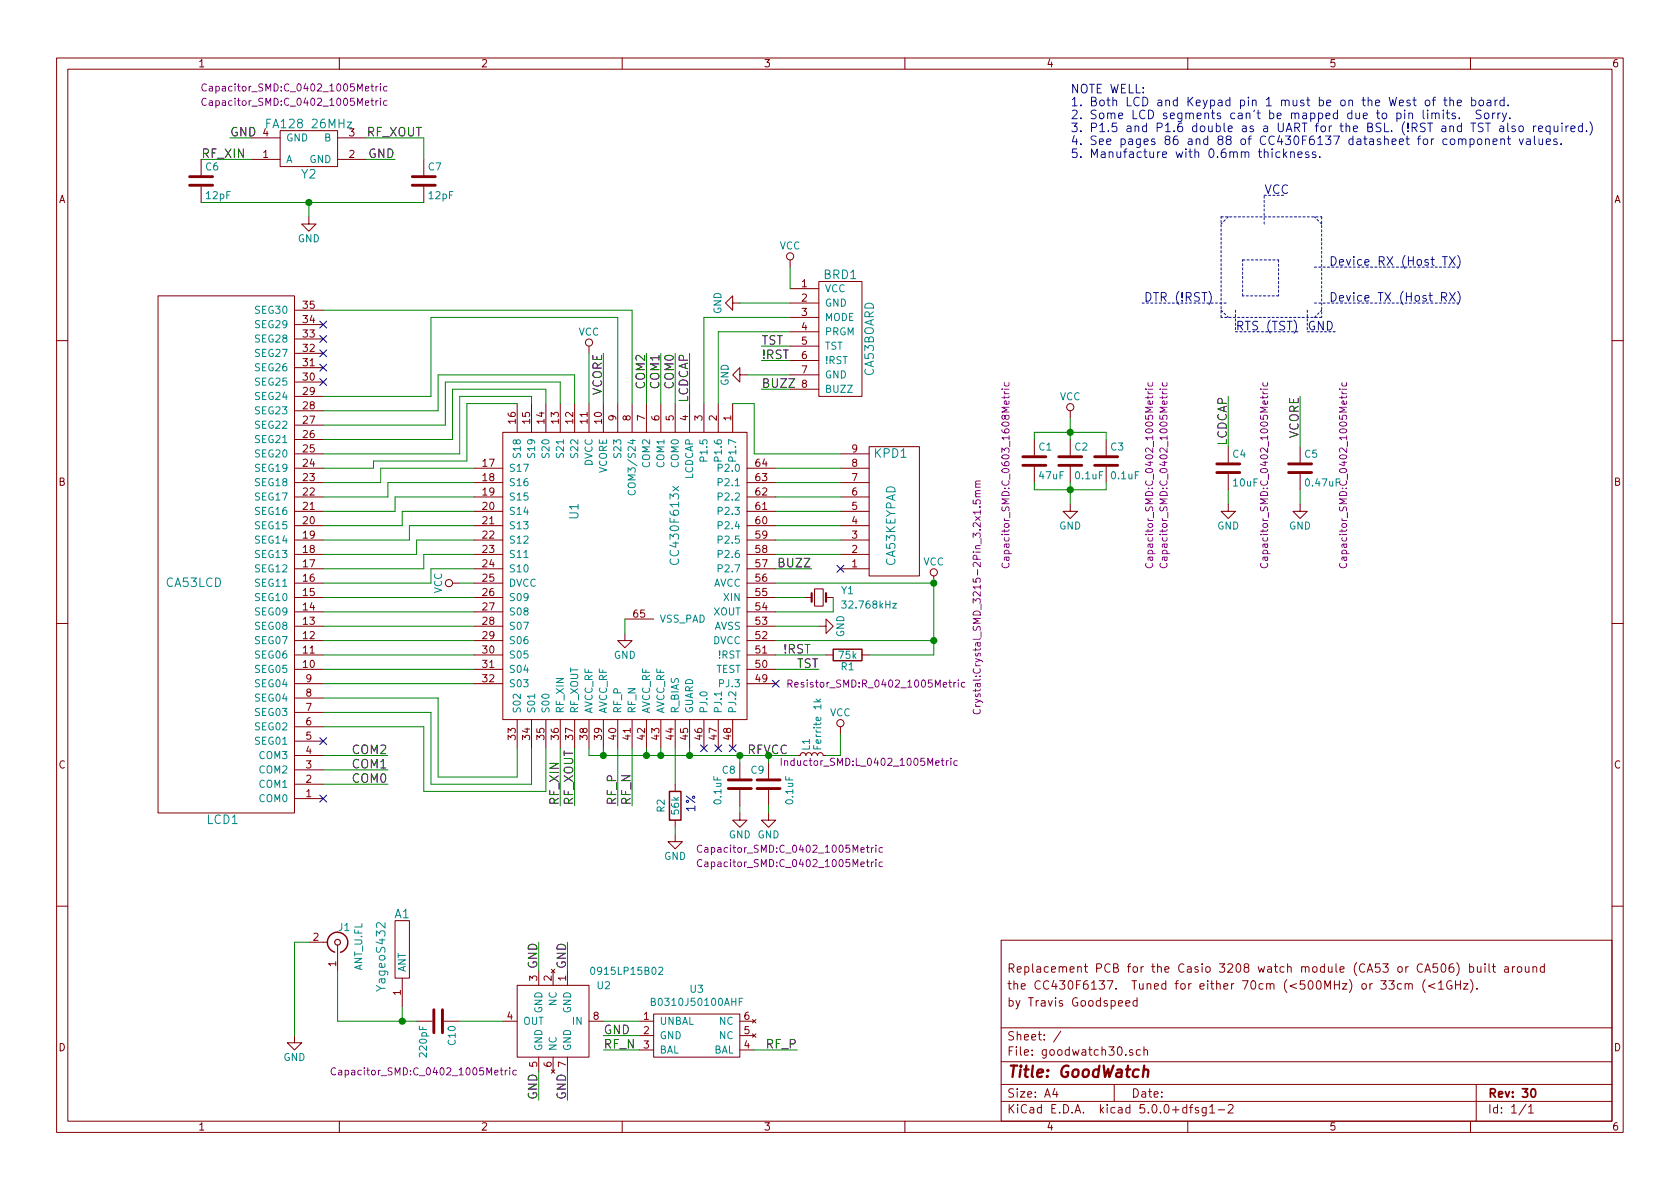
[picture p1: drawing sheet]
EESchema Schematic File Version 4
LIBS:goodwatch30-cache
EELAYER 26 0
EELAYER END
$Descr A4 11693 8268
encoding utf-8
Sheet 1 1
Title "GoodWatch"
Date ""
Rev "30"
Comp ""
Comment1 "by Travis Goodspeed"
Comment2 "the CC430F6137.  Tuned for either 70cm (<500MHz) or 33cm (<1GHz)."
Comment3 "Replacement PCB for the Casio 3208 watch module (CA53 or CA506) built around"
Comment4 ""
$EndDescr
$Comp
L goodwatch30:CA53LCD LCD1
U 1 1
P 1350 3900
F 0 "LCD1" H 1150 5700 60  0000 C CNN
F 1 "CA53LCD" H 1350 4050 60  0000 C CNN
F 2 "goodwatch30:ca53lcd" H 1350 3900 60  0001 C CNN
F 3 "" H 1350 3900 60  0001 C CNN
F 4 "YES" H 1350 3900 50  0001 C CNN "DNP"
	1    1350 3900
	-1   0    0    1   
$EndComp
$Comp
L goodwatch30:CC430F613x U1
U 1 1
P 4350 4000
F 0 "U1" H 3900 3650 60  0000 C CNN
F 1 "CC430F613x" H 4000 4350 60  0000 C CNN
F 2 "goodwatch30:CC430F613x" H 4350 4000 60  0001 C CNN
F 3 "http://www.ti.com/lit/ds/symlink/cc430f6143.pdf" H 4350 4000 60  0001 C CNN
F 4 "ic-mcu-cc430f613x" H 0   0   50  0001 C CNN "Key"
F 5 "Texas Instruments" H 4350 4000 50  0001 C CNN "Manufacturer"
F 6 "CC430F6147IRGCR" H 4350 4000 50  0001 C CNN "MFN"
	1    4350 4000
	0    1    1    0   
$EndComp
$Comp
L goodwatch30:CA53KEYPAD KPD1
U 1 1
P 6050 3550
F 0 "KPD1" H 6200 3150 60  0000 C CNN
F 1 "CA53KEYPAD" V 6200 3650 60  0000 C CNN
F 2 "goodwatch30:ca53keypad" H 6050 3550 60  0001 C CNN
F 3 "" H 6050 3550 60  0001 C CNN
F 4 "YES" H 6050 3550 50  0001 C CNN "DNP"
	1    6050 3550
	1    0    0    1   
$EndComp
Text Notes 7450 1100 0    60   ~ 0
NOTE WELL:\n1. Both LCD and Keypad pin 1 must be on the West of the board.\n2. Some LCD segments can't be mapped due to pin limits.  Sorry.\n3. P1.5 and P1.6 double as a UART for the BSL. (!RST and TST also required.)\n4. See pages 86 and 88 of CC430F6137 datasheet for component values.\n5. Manufacture with 0.6mm thickness. 
$Comp
L goodwatch30:CA53BOARD BRD1
U 1 1
P 5350 2500
F 0 "BRD1" H 5850 3100 60  0000 C CNN
F 1 "CA53BOARD" V 6050 2650 60  0000 C CNN
F 2 "goodwatch30:ca53board" H 5350 2500 60  0001 C CNN
F 3 "" H 5350 2500 60  0001 C CNN
F 4 "YES" H 5350 2500 50  0001 C CNN "DNP"
	1    5350 2500
	1    0    0    -1  
$EndComp
$Comp
L power:GND #PWR01
U 1 1
P 4350 4400
F 0 "#PWR01" H 4350 4150 50  0001 C CNN
F 1 "GND" H 4350 4250 50  0000 C CNN
F 2 "" H 4350 4400 50  0000 C CNN
F 3 "" H 4350 4400 50  0000 C CNN
	1    4350 4400
	1    0    0    -1  
$EndComp
$Comp
L power:GND #PWR02
U 1 1
P 5150 2100
F 0 "#PWR02" H 5150 1850 50  0001 C CNN
F 1 "GND" H 5150 1950 50  0000 C CNN
F 2 "" H 5150 2100 50  0000 C CNN
F 3 "" H 5150 2100 50  0000 C CNN
	1    5150 2100
	0    1    1    0   
$EndComp
$Comp
L power:VCC #PWR03
U 1 1
P 5500 1850
F 0 "#PWR03" H 5500 1700 50  0001 C CNN
F 1 "VCC" H 5500 2000 50  0000 C CNN
F 2 "" H 5500 1850 50  0000 C CNN
F 3 "" H 5500 1850 50  0000 C CNN
	1    5500 1850
	1    0    0    -1  
$EndComp
NoConn ~ 2250 2650
NoConn ~ 2250 2550
NoConn ~ 2250 2450
NoConn ~ 2250 2350
NoConn ~ 2250 2250
$Comp
L power:VCC #PWR04
U 1 1
P 4100 2450
F 0 "#PWR04" H 4100 2300 50  0001 C CNN
F 1 "VCC" H 4100 2600 50  0000 C CNN
F 2 "" H 4100 2450 50  0000 C CNN
F 3 "" H 4100 2450 50  0000 C CNN
	1    4100 2450
	1    0    0    -1  
$EndComp
$Comp
L power:VCC #PWR05
U 1 1
P 6500 4050
F 0 "#PWR05" H 6500 3900 50  0001 C CNN
F 1 "VCC" H 6500 4200 50  0000 C CNN
F 2 "" H 6500 4050 50  0000 C CNN
F 3 "" H 6500 4050 50  0000 C CNN
	1    6500 4050
	1    0    0    -1  
$EndComp
Text Label 5450 4550 0    60   ~ 0
!RST
Text Label 5700 4650 2    60   ~ 0
TST
$Comp
L Device:Crystal_Small Y1
U 1 1
P 5700 4150
F 0 "Y1" H 5900 4200 50  0000 C CNN
F 1 "32.768kHz" H 6050 4100 50  0000 C CNN
F 2 "Crystal:Crystal_SMD_3215-2Pin_3.2x1.5mm" V 6800 4150 50  0000 C CNN
F 3 "https://abracon.com/Resonators/ABS07-120-32.768kHz-T.pdf" H 5700 4150 50  0001 C CNN
F 4 "xtal3215-32_768khz" H 0   0   50  0001 C CNN "Key"
F 5 "Abracon" H 0   0   50  0001 C CNN "Manufacturer"
F 6 "ABS07-120-32.768KHZ-T" H 0   0   50  0001 C CNN "MFN"
	1    5700 4150
	1    0    0    -1  
$EndComp
$Comp
L power:GND #PWR06
U 1 1
P 5700 4350
F 0 "#PWR06" H 5700 4100 50  0001 C CNN
F 1 "GND" H 5700 4200 50  0000 C CNN
F 2 "" H 5700 4350 50  0000 C CNN
F 3 "" H 5700 4350 50  0000 C CNN
	1    5700 4350
	0    -1   -1   0   
$EndComp
$Comp
L power:VCC #PWR07
U 1 1
P 3200 4050
F 0 "#PWR07" H 3200 3900 50  0001 C CNN
F 1 "VCC" H 3200 4200 50  0000 C CNN
F 2 "" H 3200 4050 50  0000 C CNN
F 3 "" H 3200 4050 50  0000 C CNN
	1    3200 4050
	0    -1   -1   0   
$EndComp
NoConn ~ 2250 5550
NoConn ~ 2250 5150
NoConn ~ 5100 5200
NoConn ~ 5400 4750
$Comp
L Device:C C1
U 1 1
P 7200 3200
F 0 "C1" H 7225 3300 50  0000 L CNN
F 1 "47uF" H 7225 3100 50  0000 L CNN
F 2 "Capacitor_SMD:C_0603_1608Metric" V 7000 3100 50  0000 C CNN
F 3 "" H 7200 3200 50  0000 C CNN
F 4 "cap-cer-0603-47u" H 0   0   50  0001 C CNN "Key"
	1    7200 3200
	1    0    0    -1  
$EndComp
$Comp
L Device:C C2
U 1 1
P 7450 3200
F 0 "C2" H 7475 3300 50  0000 L CNN
F 1 "0.1uF" H 7475 3100 50  0000 L CNN
F 2 "Capacitor_SMD:C_0402_1005Metric" V 8000 3100 50  0000 C CNN
F 3 "" H 7450 3200 50  0000 C CNN
F 4 "cap-cer-0402-03high-100n" H 0   0   50  0001 C CNN "Key"
F 5 "Use flat versions that are not higher than 0.33mm." H 0   0   50  0001 C CNN "Notes"
	1    7450 3200
	1    0    0    -1  
$EndComp
$Comp
L Device:C C3
U 1 1
P 7700 3200
F 0 "C3" H 7725 3300 50  0000 L CNN
F 1 "0.1uF" H 7725 3100 50  0000 L CNN
F 2 "Capacitor_SMD:C_0402_1005Metric" V 8100 3100 50  0000 C CNN
F 3 "" H 7700 3200 50  0000 C CNN
F 4 "cap-cer-0402-03high-100n" H 0   0   50  0001 C CNN "Key"
F 5 "Use flat versions that are not higher than 0.33mm." H 0   0   50  0001 C CNN "Notes"
	1    7700 3200
	1    0    0    -1  
$EndComp
$Comp
L power:VCC #PWR08
U 1 1
P 7450 2900
F 0 "#PWR08" H 7450 2750 50  0001 C CNN
F 1 "VCC" H 7450 3050 50  0000 C CNN
F 2 "" H 7450 2900 50  0000 C CNN
F 3 "" H 7450 2900 50  0000 C CNN
	1    7450 2900
	1    0    0    -1  
$EndComp
$Comp
L power:GND #PWR09
U 1 1
P 7450 3500
F 0 "#PWR09" H 7450 3250 50  0001 C CNN
F 1 "GND" H 7450 3350 50  0000 C CNN
F 2 "" H 7450 3500 50  0000 C CNN
F 3 "" H 7450 3500 50  0000 C CNN
	1    7450 3500
	1    0    0    -1  
$EndComp
Text Label 2700 5250 2    60   ~ 0
COM2
Text Label 2700 5350 2    60   ~ 0
COM1
Text Label 2700 5450 2    60   ~ 0
COM0
Text Label 4500 2450 3    60   ~ 0
COM2
Text Label 4600 2450 3    60   ~ 0
COM1
Text Label 4700 2450 3    60   ~ 0
COM0
Wire Wire Line
	5000 2800 5000 2300
Wire Wire Line
	5000 2300 5500 2300
Wire Wire Line
	4900 2800 4900 2200
Wire Wire Line
	4900 2200 5500 2200
Wire Wire Line
	4350 4300 4350 4400
Wire Wire Line
	5850 3450 5400 3450
Wire Wire Line
	5400 3350 5850 3350
Wire Wire Line
	5850 3250 5400 3250
Wire Wire Line
	5850 3150 5250 3150
Wire Wire Line
	5250 3150 5250 2800
Wire Wire Line
	5250 2800 5100 2800
Wire Wire Line
	5500 2100 5150 2100
Wire Wire Line
	5500 2000 5500 1850
Wire Wire Line
	3800 5200 3800 5500
Wire Wire Line
	3800 5500 2950 5500
Wire Wire Line
	2950 5500 2950 5050
Wire Wire Line
	2950 5050 2250 5050
Wire Wire Line
	3700 5200 3700 5450
Wire Wire Line
	3700 5450 3000 5450
Wire Wire Line
	3000 5450 3000 4950
Wire Wire Line
	3000 4950 2250 4950
Wire Wire Line
	3600 5200 3600 5400
Wire Wire Line
	3600 5400 3050 5400
Wire Wire Line
	3050 5400 3050 4850
Wire Wire Line
	3050 4850 2250 4850
Wire Wire Line
	3300 4750 2250 4750
Wire Wire Line
	3300 4650 2250 4650
Wire Wire Line
	3300 4550 2250 4550
Wire Wire Line
	3300 4450 2250 4450
Wire Wire Line
	3300 4350 2250 4350
Wire Wire Line
	3300 4250 2250 4250
Wire Wire Line
	2250 4150 3300 4150
Wire Wire Line
	4100 2450 4100 2800
Wire Wire Line
	5400 4050 6500 4050
Wire Wire Line
	5400 4450 6500 4450
Wire Wire Line
	6500 4050 6500 4450
Connection ~ 6500 4050
Wire Wire Line
	5400 4550 5750 4550
Connection ~ 6500 4450
Wire Wire Line
	5400 4650 5700 4650
Wire Wire Line
	5400 4150 5600 4150
Wire Wire Line
	5400 4250 5800 4250
Wire Wire Line
	5800 4250 5800 4150
Wire Wire Line
	5400 4350 5700 4350
Wire Wire Line
	3200 4050 3300 4050
Wire Wire Line
	3300 3950 3000 3950
Wire Wire Line
	3000 3950 3000 4050
Wire Wire Line
	3000 4050 2250 4050
Wire Wire Line
	3300 3850 2950 3850
Wire Wire Line
	2950 3850 2950 3950
Wire Wire Line
	2950 3950 2250 3950
Wire Wire Line
	3300 3750 2900 3750
Wire Wire Line
	2900 3750 2900 3850
Wire Wire Line
	2900 3850 2250 3850
Wire Wire Line
	3300 3650 2850 3650
Wire Wire Line
	2850 3650 2850 3750
Wire Wire Line
	2850 3750 2250 3750
Wire Wire Line
	3300 3550 2800 3550
Wire Wire Line
	2800 3550 2800 3650
Wire Wire Line
	2800 3650 2250 3650
Wire Wire Line
	3300 3450 2750 3450
Wire Wire Line
	2750 3450 2750 3550
Wire Wire Line
	2750 3550 2250 3550
Wire Wire Line
	3300 3350 2700 3350
Wire Wire Line
	2700 3350 2700 3450
Wire Wire Line
	2700 3450 2250 3450
Wire Wire Line
	3300 3250 2650 3250
Wire Wire Line
	2650 3250 2650 3350
Wire Wire Line
	2650 3350 2250 3350
Wire Wire Line
	3600 2800 3250 2800
Wire Wire Line
	3250 2800 3250 3200
Wire Wire Line
	3250 3200 2600 3200
Wire Wire Line
	2600 3200 2600 3250
Wire Wire Line
	2600 3250 2250 3250
Wire Wire Line
	3700 2800 3700 2750
Wire Wire Line
	3700 2750 3200 2750
Wire Wire Line
	3200 2750 3200 3150
Wire Wire Line
	3200 3150 2250 3150
Wire Wire Line
	3800 2800 3800 2700
Wire Wire Line
	3800 2700 3150 2700
Wire Wire Line
	3150 2700 3150 3050
Wire Wire Line
	3150 3050 2250 3050
Wire Wire Line
	3900 2800 3900 2650
Wire Wire Line
	3900 2650 3100 2650
Wire Wire Line
	3100 2650 3100 2950
Wire Wire Line
	3100 2950 2250 2950
Wire Wire Line
	4000 2800 4000 2600
Wire Wire Line
	4000 2600 3050 2600
Wire Wire Line
	3050 2600 3050 2850
Wire Wire Line
	3050 2850 2250 2850
Wire Wire Line
	4300 2800 4300 2200
Wire Wire Line
	4300 2200 3000 2200
Wire Wire Line
	3000 2200 3000 2750
Wire Wire Line
	3000 2750 2250 2750
Wire Wire Line
	7450 3350 7450 3400
Wire Wire Line
	7450 2900 7450 3000
Wire Wire Line
	7200 3050 7200 3000
Wire Wire Line
	7200 3000 7450 3000
Connection ~ 7450 3000
Wire Wire Line
	7700 3000 7700 3050
Wire Wire Line
	7700 3400 7700 3350
Wire Wire Line
	7200 3400 7450 3400
Connection ~ 7450 3400
Wire Wire Line
	7200 3350 7200 3400
Wire Wire Line
	4800 2800 4800 2450
Wire Wire Line
	4700 2800 4700 2450
Wire Wire Line
	4600 2800 4600 2450
Wire Wire Line
	4500 2800 4500 2450
Wire Wire Line
	2250 5250 2700 5250
Wire Wire Line
	2250 5350 2700 5350
Wire Wire Line
	2250 5450 2700 5450
Wire Wire Line
	4200 2450 4200 2800
Wire Wire Line
	5400 3550 5850 3550
Wire Wire Line
	5850 3650 5400 3650
Wire Wire Line
	5400 3750 5850 3750
Wire Wire Line
	5850 3850 5400 3850
Wire Wire Line
	4400 2800 4400 2150
Wire Wire Line
	4400 2150 2250 2150
$Comp
L Device:C C4
U 1 1
P 8550 3250
F 0 "C4" H 8575 3350 50  0000 L CNN
F 1 "10uF" H 8575 3150 50  0000 L CNN
F 2 "Capacitor_SMD:C_0402_1005Metric" V 8800 3200 50  0000 C CNN
F 3 "" H 8550 3250 50  0000 C CNN
F 4 "cap-cer-0402-10u" H 0   0   50  0001 C CNN "Key"
	1    8550 3250
	1    0    0    -1  
$EndComp
$Comp
L power:GND #PWR010
U 1 1
P 8550 3500
F 0 "#PWR010" H 8550 3250 50  0001 C CNN
F 1 "GND" H 8550 3350 50  0000 C CNN
F 2 "" H 8550 3500 50  0000 C CNN
F 3 "" H 8550 3500 50  0000 C CNN
	1    8550 3500
	1    0    0    -1  
$EndComp
Wire Wire Line
	8550 3500 8550 3400
Wire Wire Line
	8550 3100 8550 2750
Text Label 4800 2450 3    60   ~ 0
LCDCAP
Text Label 8550 2750 3    60   ~ 0
LCDCAP
$Comp
L Device:C C5
U 1 1
P 9050 3250
F 0 "C5" H 9075 3350 50  0000 L CNN
F 1 "0.47uF" H 9075 3150 50  0000 L CNN
F 2 "Capacitor_SMD:C_0402_1005Metric" V 9350 3200 50  0000 C CNN
F 3 "" H 9050 3250 50  0000 C CNN
F 4 "cap-cer-0402-470n" H 0   0   50  0001 C CNN "Key"
	1    9050 3250
	1    0    0    -1  
$EndComp
$Comp
L power:GND #PWR011
U 1 1
P 9050 3500
F 0 "#PWR011" H 9050 3250 50  0001 C CNN
F 1 "GND" H 9050 3350 50  0000 C CNN
F 2 "" H 9050 3500 50  0000 C CNN
F 3 "" H 9050 3500 50  0000 C CNN
	1    9050 3500
	1    0    0    -1  
$EndComp
Wire Wire Line
	9050 3400 9050 3500
Wire Wire Line
	9050 3100 9050 2750
Text Label 9050 2750 3    60   ~ 0
VCORE
Text Label 4200 2450 3    60   ~ 0
VCORE
Wire Wire Line
	5500 2400 5300 2400
Wire Wire Line
	5300 2500 5500 2500
Text Label 5300 2400 0    60   ~ 0
TST
Text Label 5300 2500 0    60   ~ 0
!RST
NoConn ~ 5000 5200
NoConn ~ 4900 5200
Wire Wire Line
	4300 5200 4300 5600
Wire Wire Line
	4400 5200 4400 5600
Text Label 4300 5600 1    60   ~ 0
RF_P
Text Label 4400 5600 1    60   ~ 0
RF_N
$Comp
L goodwatch30:YageoS432 A1
U 1 1
P 2800 6750
F 0 "A1" H 2800 7150 60  0000 C CNN
F 1 "YageoS432" V 2650 6850 60  0000 C CNN
F 2 "goodwatch30:YageoS432" H 2800 6750 60  0001 C CNN
F 3 "http://www.yageo.com/documents/recent/An_SMD_UHF_433_1204_0.pdf" H 2800 6750 60  0001 C CNN
F 4 "Optional: only used without watch body for the RF version" H 2800 6750 50  0001 C CNN "Notes"
F 5 "YES" H 2800 6750 50  0001 C CNN "DNP"
F 6 "ant-smd-yageos432" H 0   0   50  0001 C CNN "Key"
F 7 "Yaego" H 0   0   50  0001 C CNN "Manufacturer"
F 8 "ANT1204F002R0433A" H 0   0   50  0001 C CNN "MFN"
	1    2800 6750
	1    0    0    -1  
$EndComp
$Comp
L Device:R R2
U 1 1
P 4700 5600
F 0 "R2" V 4600 5600 50  0000 C CNN
F 1 "56k" V 4700 5600 50  0000 C CNN
F 2 "Resistor_SMD:R_0402_1005Metric" V 4630 5600 50  0001 C CNN
F 3 "" H 4700 5600 50  0000 C CNN
F 4 "res-0402-56k-1%" H 4700 5600 50  0001 C CNN "Key"
F 5 "Optional: only needed for the RF version" H 0   0   50  0001 C CNN "Notes"
	1    4700 5600
	1    0    0    -1  
$EndComp
$Comp
L power:GND #PWR012
U 1 1
P 4700 5800
F 0 "#PWR012" H 4700 5550 50  0001 C CNN
F 1 "GND" H 4700 5650 50  0000 C CNN
F 2 "" H 4700 5800 50  0000 C CNN
F 3 "" H 4700 5800 50  0000 C CNN
	1    4700 5800
	1    0    0    -1  
$EndComp
Text Notes 4850 5650 1    60   ~ 0
1%
Wire Wire Line
	4700 5200 4700 5450
Wire Wire Line
	4700 5800 4700 5750
Wire Wire Line
	4100 5200 4100 5250
Wire Wire Line
	4100 5250 4200 5250
Wire Wire Line
	4200 5200 4200 5250
Connection ~ 4200 5250
Wire Wire Line
	4500 5200 4500 5250
Connection ~ 4500 5250
Wire Wire Line
	4600 5200 4600 5250
Connection ~ 4600 5250
Wire Wire Line
	4800 5200 4800 5250
Connection ~ 4800 5250
$Comp
L goodwatch30:FA128 Y2
U 1 1
P 2150 1000
F 0 "Y2" H 2150 800 60  0000 C CNN
F 1 "FA128 26MHz" H 2150 1150 60  0000 C CNN
F 2 "goodwatch30:FA128" H 2150 1000 60  0001 C CNN
F 3 "https://support.epson.biz/td/api/doc_check.php?dl=brief_FA-128_en.pdf" H 2150 1000 60  0001 C CNN
F 4 "xtal-fa128-26mhz" H 0   0   50  0001 C CNN "Key"
F 5 "FA-128 26.0000MF10Z-W5" H 0   0   50  0001 C CNN "MFN"
F 6 "EPSON" H 0   0   50  0001 C CNN "Manufacturer"
F 7 "Optional: only needed for the RF version" H 0   0   50  0001 C CNN "Notes"
	1    2150 1000
	1    0    0    -1  
$EndComp
Wire Wire Line
	1750 950  1600 950 
Wire Wire Line
	2550 1100 2750 1100
Text Label 1600 950  0    60   ~ 0
GND
Text Label 2750 1100 2    60   ~ 0
GND
Wire Wire Line
	3900 5200 3900 5600
Wire Wire Line
	4000 5200 4000 5600
Text Label 3900 5600 1    60   ~ 0
RF_XIN
Text Label 4000 5600 1    60   ~ 0
RF_XOUT
Wire Wire Line
	2550 950  2950 950 
Wire Wire Line
	1750 1100 1400 1100
Text Label 2550 950  0    60   ~ 0
RF_XOUT
Text Label 1400 1100 0    60   ~ 0
RF_XIN
$Comp
L Device:C C6
U 1 1
P 1400 1250
F 0 "C6" H 1425 1350 50  0000 L CNN
F 1 "12pF" H 1425 1150 50  0000 L CNN
F 2 "Capacitor_SMD:C_0402_1005Metric" H 2050 1800 50  0000 C CNN
F 3 "" H 1400 1250 50  0000 C CNN
F 4 "cap-cer-0402-12p" H 0   0   50  0001 C CNN "Key"
F 5 "Optional: only needed for the RF version" H 0   0   50  0001 C CNN "Notes"
	1    1400 1250
	1    0    0    -1  
$EndComp
$Comp
L Device:C C7
U 1 1
P 2950 1250
F 0 "C7" H 2975 1350 50  0000 L CNN
F 1 "12pF" H 2975 1150 50  0000 L CNN
F 2 "Capacitor_SMD:C_0402_1005Metric" H 2050 1900 50  0000 C CNN
F 3 "" H 2950 1250 50  0000 C CNN
F 4 "cap-cer-0402-12p" H 0   0   50  0001 C CNN "Key"
F 5 "Optional: only needed for the RF version" H 0   0   50  0001 C CNN "Notes"
	1    2950 1250
	1    0    0    -1  
$EndComp
Wire Wire Line
	2950 950  2950 1100
$Comp
L power:GND #PWR013
U 1 1
P 2150 1500
F 0 "#PWR013" H 2150 1250 50  0001 C CNN
F 1 "GND" H 2150 1350 50  0000 C CNN
F 2 "" H 2150 1500 50  0000 C CNN
F 3 "" H 2150 1500 50  0000 C CNN
	1    2150 1500
	1    0    0    -1  
$EndComp
Wire Wire Line
	1400 1400 2150 1400
Wire Wire Line
	2150 1500 2150 1400
Connection ~ 2150 1400
$Comp
L Device:R R1
U 1 1
P 5900 4550
F 0 "R1" V 5980 4550 50  0000 C CNN
F 1 "75k" V 5900 4550 50  0000 C CNN
F 2 "Resistor_SMD:R_0402_1005Metric" V 6100 4750 50  0000 C CNN
F 3 "" H 5900 4550 50  0000 C CNN
F 4 "res-0402-75k" H 0   0   50  0001 C CNN "Key"
	1    5900 4550
	0    1    1    0   
$EndComp
Wire Wire Line
	6500 4550 6050 4550
Text Label 5200 5250 0    60   ~ 0
RFVCC
NoConn ~ 5850 3950
$Comp
L Device:L_Small L1
U 1 1
P 5650 5250
F 0 "L1" H 5680 5290 50  0000 L CNN
F 1 "Ferrite 1k" H 5680 5210 50  0000 L CNN
F 2 "Inductor_SMD:L_0402_1005Metric" V 5600 4850 50  0000 C CNN
F 3 "" H 5650 5250 50  0000 C CNN
F 4 "Optional: only needed for the RF version" H 0   0   50  0001 C CNN "Notes"
F 5 "ferrite-0402-1k" H 0   0   50  0001 C CNN "Key"
	1    5650 5250
	0    -1   -1   0   
$EndComp
$Comp
L power:VCC #PWR014
U 1 1
P 5850 5100
F 0 "#PWR014" H 5850 4950 50  0001 C CNN
F 1 "VCC" H 5850 5250 50  0000 C CNN
F 2 "" H 5850 5100 50  0000 C CNN
F 3 "" H 5850 5100 50  0000 C CNN
	1    5850 5100
	1    0    0    -1  
$EndComp
Wire Wire Line
	5850 5250 5750 5250
Wire Wire Line
	5850 5250 5850 5100
$Comp
L Device:C C8
U 1 1
P 5150 5450
F 0 "C8" H 5175 5550 50  0000 L CNN
F 1 "0.1uF" V 5300 5300 50  0000 L CNN
F 2 "Capacitor_SMD:C_0402_1005Metric" H 4800 4900 50  0000 C CNN
F 3 "" H 5150 5450 50  0000 C CNN
F 4 "cap-cer-0402-03high-100n" H 0   0   50  0001 C CNN "Key"
F 5 "Use flat versions that are not higher than 0.33mm. Optional: only needed for the RF version" H 0   0   50  0001 C CNN "Notes"
	1    5150 5450
	-1   0    0    -1  
$EndComp
$Comp
L Device:C C9
U 1 1
P 5350 5450
F 0 "C9" H 5375 5550 50  0000 L CNN
F 1 "0.1uF" V 5200 5300 50  0000 L CNN
F 2 "Capacitor_SMD:C_0402_1005Metric" H 5200 5000 50  0000 C CNN
F 3 "" H 5350 5450 50  0000 C CNN
F 4 "cap-cer-0402-03high-100n" H 0   0   50  0001 C CNN "Key"
F 5 "Use flat versions that are not higher than 0.33mm. Optional: only needed for the RF version" H 0   0   50  0001 C CNN "Notes"
	1    5350 5450
	-1   0    0    -1  
$EndComp
Wire Wire Line
	5150 5300 5150 5250
Connection ~ 5150 5250
Wire Wire Line
	5350 5300 5350 5250
Connection ~ 5350 5250
$Comp
L power:GND #PWR015
U 1 1
P 5150 5650
F 0 "#PWR015" H 5150 5400 50  0001 C CNN
F 1 "GND" H 5150 5500 50  0000 C CNN
F 2 "" H 5150 5650 50  0000 C CNN
F 3 "" H 5150 5650 50  0000 C CNN
	1    5150 5650
	1    0    0    -1  
$EndComp
$Comp
L power:GND #PWR016
U 1 1
P 5350 5650
F 0 "#PWR016" H 5350 5400 50  0001 C CNN
F 1 "GND" H 5350 5500 50  0000 C CNN
F 2 "" H 5350 5650 50  0000 C CNN
F 3 "" H 5350 5650 50  0000 C CNN
	1    5350 5650
	1    0    0    -1  
$EndComp
Wire Wire Line
	5350 5650 5350 5600
Wire Wire Line
	5150 5650 5150 5600
$Comp
L power:GND #PWR017
U 1 1
P 5200 2600
F 0 "#PWR017" H 5200 2350 50  0001 C CNN
F 1 "GND" H 5200 2450 50  0000 C CNN
F 2 "" H 5200 2600 50  0000 C CNN
F 3 "" H 5200 2600 50  0000 C CNN
	1    5200 2600
	0    1    1    0   
$EndComp
Wire Wire Line
	5500 2600 5200 2600
Wire Wire Line
	5300 2700 5500 2700
Text Label 5300 2700 0    60   ~ 0
BUZZ
Wire Wire Line
	5400 3950 5650 3950
Text Label 5650 3950 2    60   ~ 0
BUZZ
Wire Notes Line
	8500 1500 9200 1500
Wire Notes Line
	9200 1500 9200 2200
Wire Notes Line
	9200 2200 8500 2200
Wire Notes Line
	8500 2200 8500 1500
Wire Notes Line
	8500 2150 8550 2200
Wire Notes Line
	9150 2200 9200 2150
Wire Notes Line
	9200 1550 9150 1500
Wire Notes Line
	8550 1500 8500 1550
Wire Notes Line
	8650 2050 8650 1800
Wire Notes Line
	8650 1800 8900 1800
Wire Notes Line
	8900 1800 8900 2050
Wire Notes Line
	8900 2050 8650 2050
Wire Notes Line
	9100 2150 9100 2300
Wire Notes Line
	8600 2150 8600 2300
Wire Notes Line
	7950 2100 8550 2100
Wire Notes Line
	9150 2100 10150 2100
Wire Notes Line
	9150 1850 10150 1850
Wire Notes Line
	8800 1550 8800 1350
Wire Notes Line
	8800 1350 8950 1350
Text Notes 8800 1350 0    60   ~ 0
VCC
Text Notes 9100 2300 0    60   ~ 0
GND
Wire Notes Line
	9100 2300 9300 2300
Wire Notes Line
	8600 2300 9050 2300
Text Notes 8600 2300 0    60   ~ 0
RTS (TST)
Text Notes 8450 2100 2    60   ~ 0
DTR (!RST)
Text Notes 9250 2100 0    60   ~ 0
Device TX (Host RX)
Text Notes 9250 1850 0    60   ~ 0
Device RX (Host TX)
Wire Wire Line
	6500 4450 6500 4550
Wire Wire Line
	7450 3000 7450 3050
Wire Wire Line
	7450 3000 7700 3000
Wire Wire Line
	7450 3400 7450 3500
Wire Wire Line
	7450 3400 7700 3400
Wire Wire Line
	4200 5250 4500 5250
Wire Wire Line
	4500 5250 4600 5250
Wire Wire Line
	4600 5250 4800 5250
Wire Wire Line
	4800 5250 5150 5250
Wire Wire Line
	2150 1400 2950 1400
Wire Wire Line
	5150 5250 5350 5250
Wire Wire Line
	5350 5250 5550 5250
$Comp
L goodwatch30:0915LP15B02 U2
U 1 1
P 3850 7100
F 0 "U2" H 4150 7350 50  0000 L CNN
F 1 "0915LP15B02" H 4100 7450 50  0000 L CNN
F 2 "goodwatch30:LP15" H 3850 7100 50  0001 C CNN
F 3 "https://www.mouser.com/ds/2/611/LP_Filter_0500LP15A500_v2-258166.pdf, https://www.mouser.com/datasheet/2/611/JTI_Low-Pass-0915LP15B026_8-04-515344.pdf" H 3850 7100 50  0001 C CNN
F 4 "filter-0915lp15b02, filter-0915lp15b02" H 0   0   50  0001 C CNN "Key"
F 5 "Optional: only needed for the RF version; two options 500MHz/915MHz" H 0   0   50  0001 C CNN "Notes"
F 6 "0500LP15A500, 0915LP15B02" H 0   0   50  0001 C CNN "MFN"
F 7 "Johanson Technology Inc." H 0   0   50  0001 C CNN "Manufacturer"
	1    3850 7100
	1    0    0    -1  
$EndComp
$Comp
L goodwatch30:B0310J50100AH U3
U 1 1
P 4850 7300
F 0 "U3" H 4850 7725 50  0000 C CNN
F 1 "B0310J50100AHF" H 4850 7634 50  0000 C CNN
F 2 "goodwatch30:B0310J50100AHF" H 4850 7300 50  0001 C CNN
F 3 "https://cdn.anaren.com/product-documents/Xinger/BalunTransformers/B0310J50100AHF/B0310J50100AHF_DataSheet(Rev_A).pdf" H 4850 7300 50  0001 C CNN
F 4 "balun-b0310j50100ahf" H 0   0   50  0001 C CNN "Key"
F 5 "Optional: only needed for the RF version" H 0   0   50  0001 C CNN "Notes"
F 6 "B0310J50100AH" H 0   0   50  0001 C CNN "MFN"
F 7 "Anaren" H 0   0   50  0001 C CNN "Manufacturer"
	1    4850 7300
	1    0    0    -1  
$EndComp
$Comp
L Device:C C10
U 1 1
P 3050 7100
F 0 "C10" H 3075 7200 50  0000 L CNN
F 1 "220pF" H 3075 7000 50  0000 L CNN
F 2 "Capacitor_SMD:C_0402_1005Metric" V 3400 7000 50  0000 C CNN
F 3 "" H 3050 7100 50  0000 C CNN
F 4 "cap-cer-0402-220p" H 0   0   50  0001 C CNN "Key"
F 5 "Optional: only needed for the RF version" H 0   0   50  0001 C CNN "Notes"
	1    3050 7100
	0    1    1    0   
$EndComp
Wire Wire Line
	4450 7100 4200 7100
Wire Wire Line
	4450 7200 4200 7200
Wire Wire Line
	5250 7300 5550 7300
Wire Wire Line
	4450 7300 4200 7300
Wire Wire Line
	3500 7100 3200 7100
Text Label 4200 7200 0    60   ~ 0
GND
Text Label 4200 7300 0    60   ~ 0
RF_N
Text Label 5550 7300 2    60   ~ 0
RF_P
Wire Wire Line
	3750 6750 3750 6550
Wire Wire Line
	3950 6750 3950 6550
Wire Wire Line
	3750 7450 3750 7650
Wire Wire Line
	3950 7450 3950 7650
Text Label 3750 6550 3    60   ~ 0
GND
Text Label 3950 6550 3    60   ~ 0
GND
Text Label 3750 7650 1    60   ~ 0
GND
Text Label 3950 7650 1    60   ~ 0
GND
$Comp
L Connector:Conn_Coaxial J1
U 1 1
P 2350 6550
F 0 "J1" V 2450 6550 50  0000 L CNN
F 1 "ANT_U.FL" H 2150 6700 50  0000 L CNN
F 2 "Connector_Coaxial:U.FL_Molex_MCRF_73412-0110_Vertical" H 2350 6550 50  0001 C CNN
F 3 "https://www.molex.com/pdm_docs/sd/734120110_sd.pdf" H 2350 6550 50  0001 C CNN
F 4 "Optional: only used without watch body for the RF version" H 2350 6550 50  0001 C CNN "Notes"
F 5 "YES" H 2350 6550 50  0001 C CNN "DNP"
F 6 "conn-umcc" H 0   0   50  0001 C CNN "Key"
F 7 "0734120110" H 0   0   50  0001 C CNN "MFN"
F 8 "Molex" H 0   0   50  0001 C CNN "Manufacturer"
	1    2350 6550
	0    1    -1   0   
$EndComp
Wire Wire Line
	2800 7000 2800 7100
Wire Wire Line
	2800 7100 2900 7100
Wire Wire Line
	2800 7100 2350 7100
Wire Wire Line
	2350 7100 2350 6750
Connection ~ 2800 7100
$Comp
L power:GND #PWR0101
U 1 1
P 2050 7200
F 0 "#PWR0101" H 2050 6950 50  0001 C CNN
F 1 "GND" H 2050 7050 50  0000 C CNN
F 2 "" H 2050 7200 50  0000 C CNN
F 3 "" H 2050 7200 50  0000 C CNN
	1    2050 7200
	1    0    0    -1  
$EndComp
Wire Wire Line
	2150 6550 2050 6550
Wire Wire Line
	2050 6550 2050 7200
$EndSCHEMATC
